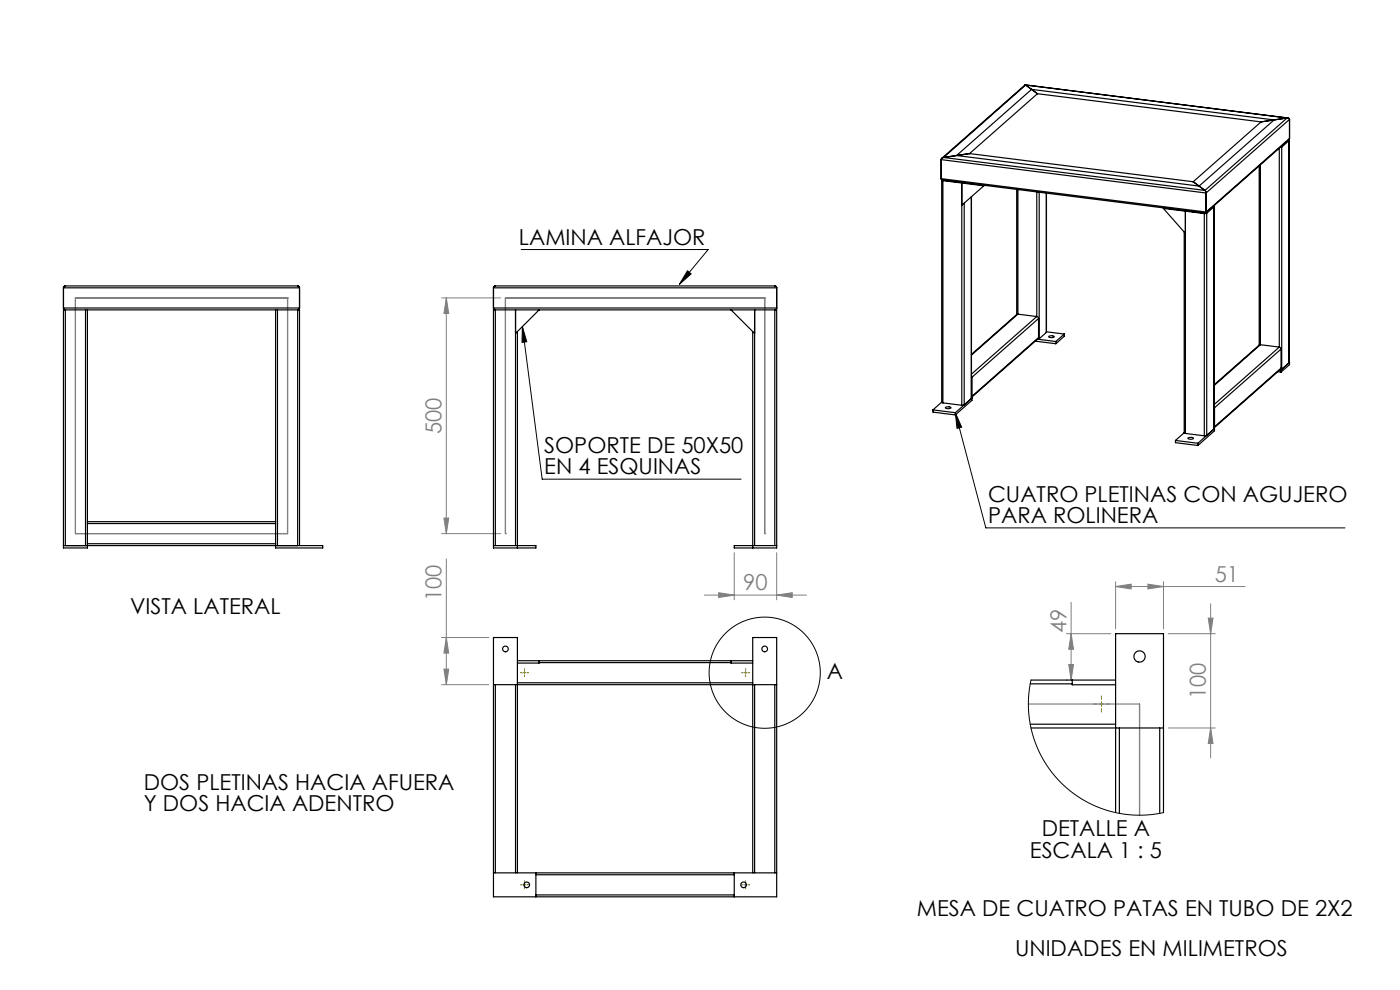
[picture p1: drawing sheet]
<svg xmlns="http://www.w3.org/2000/svg" width="297mm" height="210mm" viewBox="0 0 297 210" stroke-linecap="round" stroke-linejoin="round" font-family="sans-serif">
<g fill="none" stroke="#000" stroke-width=".21">
<path d="M110.6 52.9h39.6l-6.1 7.4M145.8 57.4l.8 .7-2.5 2.2zM110.8 69.3l.9 3.2-1 .1zM110.8 69.3l4.2 32.3h42.2M202.7 87.5l1.3 3.1-1 .3zM202.7 87.5l6.4 24.5h76.2"/>
<circle cx="162.2" cy="142.7" r="11.8"/>
</g>
<g fill="none" stroke="#808080" stroke-width=".21">
<path d="M93.7 63.2h12.5M94.7 63.2v50M94.7 63.2l.5 3.3h-1zM93.7 113.2h12.5M94.2 109.9h1l-.5 3.3zM94.7 118.5v26.7M155.8 117.2v10M164.8 117.2v10M93.7 135.2h10M94.7 135.2l.5 3.3h-1zM149.4 126.2h21.7M152.5 125.7l3.3 .5-3.3 .5z"/>
<path d="M164.8 126.2l3.3-.5v1zM226.2 134.4h9.5M227.2 127.8v16.5M227.2 134.4l.5 3.3h-1zM236.7 124.4l3.3-.5v1zM236.7 123.4v10M236.7 124.4h27.5M243.5 123.9l3.3 .5-3.3 .5zM246.8 123.4v10M247.8 134.4h10M256.3 131.1h1l-.5 3.3zM256.8 128.1v32.7"/>
<path d="M93.7 145.2h10M94.2 141.9h1l-.5 3.3zM226.2 144.3h.3M226.7 141h1l-.5 3.3zM247.8 154.4h10M256.8 154.4l.5 3.3h-1z"/>
</g>
<g fill="none" stroke="#808000" stroke-width=".21" stroke-dasharray="15.2 1.3 1.3 1.3">
<path d="M110.8 142.7h-.4M111.3 142.2v-.4M111.3 143.2v.3M111.8 142.7h.3M157.7 142.7h-.4M158.2 142.2v-.4M158.2 143.2v.3M158.7 142.7h.3M232.7 149.3h-.7M233.7 148.3v-.7M233.7 150.3v.7M234.7 149.3h.7"/>
<path d="M110.8 187.7h-.4M111.3 187.2v-.4M111.3 188.2v.3M111.8 187.7h.3M157.7 187.7h-.4M158.2 187.2v-.4M158.2 188.2v.3M158.7 187.7h.3"/>
</g>
<path d="M111 142.7h.5M111.3 142.4v.5M157.9 142.7h.5M158.2 142.4v.5M233.2 149.3h1M233.7 148.8v1M111 187.7h.5M111.3 187.4v.5M157.9 187.7h.5M158.2 187.4v.5" fill="none" stroke="#808000" stroke-width=".21"/>
<g fill="none" stroke="#808080" stroke-width=".25">
<path d="M16 63.2h45M16 63.2v50h45v-50M16 63.2h.1M61 63.2h.1M107.2 63.2h.1M107.2 63.2h55M107.2 63.2v50M134.7 63.2h.1M162.2 63.2h.1M162.2 63.2v50M107.2 113.2h.1M162.2 113.2h.1"/>
<path d="M218.2 149.3h23.5v23.6"/>
</g>
<path d="M202.7 87.5l1.3 3.1-1 .3z" fill="#000"/>
<g fill="#808080">
<path d="M164.8 126.2l3.3-.5v1zM152.5 125.7l3.3 .5-3.3 .5zM243.5 123.9l3.3 .5-3.3 .5zM236.7 124.4l3.3-.5v1z"/>
<path d="M256.8 154.4l.5 3.3h-1zM256.3 131.1h1l-.5 3.3z"/>
<path d="M94.7 63.2l.5 3.3h-1zM94.2 109.9h1l-.5 3.3zM94.7 135.2l.5 3.3h-1zM94.2 141.9h1l-.5 3.3zM227.2 134.4l.5 3.3h-1zM226.7 141h1l-.5 3.3z"/>
</g>
<path d="M145.8 57.4l.8 .7-2.5 2.2zM110.8 69.3l.9 3.2-1 .1z" fill="#000"/>
<g fill="none" stroke="#000" stroke-width=".25">
<path d="M217.5 18l55.7 7M217.6 18h-.2l-17.6 15.6M217.6 18l-17.4 15.4M217.6 18l2.5 1.9M217.6 18l55.4 7M220.1 19.9l-14.4 12.7M220.1 19.9l47.4 6M199.7 37.9l.3 .3 55.7 7 .2-.2M199.7 33.9v4M199.7 33.9l56.2 7M199.7 37.9l56.2 7.1M199.8 38.2v47.1"/>
<path d="M199.8 38.1l.2 .2M199.8 38.1h.1M200 38.3l8.7 1.1M200 38.3v47.2M200.1 38.2h.1M200.2 33.4l-.4 .2-.1 .3M200.2 33.4l55.4 7M201.6 38.4h.1M201.7 38.4h.1M202.9 33l15.9-14 51.5 6.4-15.9 14.1zM204 38.8v47.2M204.2 38.7l-.2 .1"/>
<path d="M204.5 38.8h-.5M205.7 32.6l-5.5 .8M205.7 32.6l47.4 6M205.9 32.6h-.2M208.7 39.4l-4.7 4.1M208.8 39.3l-.1 .1M253.1 38.5v.1M253.1 38.6l2.5 1.8M267.1 35.2v38M267.4 35v38.1M267.5 25.9l-14.4 12.7M271.4 31.4v42.2"/>
<path d="M271.9 31.2l-.3 .1M271.9 31.2v47.1l-.3 .1 .2 .1M273 25l.4 .1 .2 .2M273 25l-5.5 .9M273 25l-17.4 15.4M273.3 29.7l.1 .2M273.4 29.9l-1.5 1.3M273.4 29.8v47.2v-47.1M273.6 29.4l-.2 .3-17.6 15.5M273.6 25.3l-17.7 15.6M273.6 25.3v4.1M273.6 29.4l-17.7 15.6"/>
<path d="M204.5 43.1v42.8l-.5 .1M206.1 41.7v42.9v-42.9M215.7 40.2v26.5M215.9 40.2v26.4M219.9 40.7v26.4M220.5 40.8v31.1M222 41v29.5M246.8 44.2l8.7 1.1M246.8 44.2l4.7 5.3M246.9 44.1l-.1 .1M251.2 49.2v42.6M251.2 44.7l.3 .1"/>
<path d="M251.5 44.8v47.1M251.5 44.7h.1M251.6 44.7l4.1 .5M251.6 44.7l-.1 .1M251.7 44.7h.1M253 44.9h.1M253.2 44.9h.1M255.5 45.3v47.1M255.6 40.4l.3 .5M255.9 40.9v4.1M256 45.2l-.5 .1M256 45.2v47.2h-.5"/>
<path d="M257.4 43.8l.1 .1M257.5 43.9l-1.5 1.3M257.5 43.8v47.2v-47.1M13.5 61.1l.1-.3 .3-.1h49.2l.3 .1 .1 .3M13.5 65.3l.1 .3 .3 .1M13.5 61.1h50M13.5 65.3h50M13.5 61.1v4.2M13.9 65.7h-.4v50.5h5v-.9M13.9 65.7h4.2M13.9 65.7v50M18.1 65.7h.4"/>
<path d="M18.1 65.7v50M18.5 65.7h40M18.5 65.7v45M58.5 65.7h.4M58.5 65.7v45M58.9 65.7h4.2M58.9 65.7v50M63.1 65.7h.4v50M63.1 65.7v50M63.5 65.3l-.1 .3-.3 .1M63.5 61.1v4.2M104.7 65.3l.1 .3 .3 .1"/>
<path d="M104.7 61.1l.1-.3 .3-.1h59.3h.2l.2 .4M104.7 61.1v4.2M104.7 61.1h60.1M104.7 65.3h60.1M105.1 65.7h-.4v50.5h9v-.5h-9M105.1 65.7h59.3M105.1 65.7v50M109.4 65.7v50M109.8 70.3v45.9M114.4 65.7l-5 5M155.1 65.7l5 5M159.7 70.3v45.9"/>
<path d="M160.1 65.7v50M164.4 65.7h.4v50.5h-9v-.5h9M164.4 65.7v50M164.8 65.3l-.2 .3-.2 .1M164.8 61.1v4.2M206.1 79.7l.1 .3M215.7 66.7l-9.6 8.5M215.9 66.6l-.2 .1M215.9 66.6l4 .5M215.9 66.6l-9.8 8.7M219.6 72.4l4.4 .5M219.9 67.1l.4 .5"/>
<path d="M219.9 67.1l-13.8 12.3M220.1 72l3.9 .4M220.3 71.6l-.1 .3-14.1 12.4 .1-.2M220.3 67.6l-14.1 12.4M220.3 71.6l-14.1 12.5M220.3 67.6v4M220.5 71.9h-.4M222 70.5l-1.5 1.4M222 70.4l3.8 .5M222.5 71.3l.5-.1a.36 .36 0 0 1 .4 0 .36 .36 0 0 1 .2 .3l-.5 .1a.34 .34 0 0 1-.4 .1 .34 .34 0 0 1-.2-.4zM224 72.4v.5M225.8 70.9l-1.8 1.5"/>
<path d="M225.8 70.9v.4l-1.8 1.6M267.1 73.2l-9.6 8.5M267.4 73.1l-.3 .1M267.4 73.1l4 .5M267.4 73.1l-9.9 8.7M271.1 78.8l.7 .1M271.4 73.6l.4 .4M271.4 73.6l-13.9 12.2M271.8 78.1l-.1 .2-14.2 12.5 .2-.3M271.8 74v4.1M271.8 78.5v.4M271.8 74l-14.1 12.5"/>
<path d="M271.8 78.1l-14.1 12.4M273.4 76.9h.2M273.6 76.9l-1.8 1.6M273.6 76.9v.4l-1.8 1.6M197.9 86.9l4.8 .6M197.9 86.9v.5l4.8 .6M199.8 85.3l.2 .2M199.8 85.3l-1.9 1.6M200 85.5l4 .5M200.6 86.4l.5-.1a.36 .36 0 0 1 .4-.1 .36 .36 0 0 1 .2 .4l-.5 .1a.34 .34 0 0 1-.4 0 .34 .34 0 0 1-.2-.3zM202.7 87.5v.5M206.1 84.4h.1"/>
<path d="M206.2 84.4l-3.5 3.1M206.2 80v4.1M206.2 84.4v.5l-3.5 3.1M249.4 93.4l4.7 .6M249.4 93.4v.5l4.7 .6M251.2 91.8l.3 .1M251.2 91.8l-1.8 1.6M251.5 91.9l4 .5M252 92.9l.5-.1a.36 .36 0 0 1 .4-.1 .36 .36 0 0 1 .2 .4l-.5 .1a.34 .34 0 0 1-.4 0 .34 .34 0 0 1-.2-.3zM254.1 94v.5M257.5 86.2l.2 .3M257.5 90.9h.2"/>
<path d="M257.7 90.9l-3.6 3.1M257.7 86.5v4M257.7 90.9v.5l-3.6 3.1M18.5 110.7v.4M18.5 111.1v4.2M18.5 110.7h40M18.5 111.1h40M18.5 115.3h40M58.5 110.7v.4M58.5 115.3v.9h10v-.5h-55M58.5 111.1v4.2M104.7 145.2h60.1"/>
<path d="M105.1 145.2v40M109.4 145.2v40M109.8 140.2h49.9M109.8 144.8h49.9M114.4 140.2v.5h-4.6M114.4 140.6h40.7M155.1 140.2v.5h4.6M160.1 145.2v40M164.4 145.2v40M218.6 145.1h8.9M218.6 153.6h18.1M218.7 144.3h18"/>
<path d="M218.7 154.4h28.1M227.5 144.3v1h9.2M237.5 154.4v18.1M246 154.4v18.1M236.7 172.4v-38h10.1v38M104.7 185.2h60.1M109.8 185.2v-50h-5.1v55h60.1v-55h-5.1v50M113.7 185.2v5M113.7 189.8h42.1M113.7 185.6h42.1M155.8 185.2v5"/>
<circle cx="107.2" cy="137.7" r=".6"/>
<circle cx="162.2" cy="137.7" r=".6"/>
<circle cx="241.7" cy="139.3" r="1.2"/>
<circle cx="111.7" cy="187.7" r=".6"/>
<circle cx="157.7" cy="187.7" r=".6"/>
</g>
<path d="M218.7 144.3l-.4 2.8-.1 3.1 .3 2.9 .6 2.9 1 2.8 1.3 2.5 1.7 2.5 2 2.2 2.2 2 2.4 1.6 2.6 1.4 2.8 1 2.9 .6 2.9 .3 3-.1 2.9-.4" fill="none" stroke="#000" stroke-width=".21"/>
<g font-size="4.7">
<text x="110.1" y="51.9">LAMINA ALFAJOR</text>
<text x="115.5" y="96">SOPORTE DE 50X50</text>
<text x="115.5" y="100.6">EN 4 ESQUINAS</text>
<text x="209.6" y="106.4">CUATRO PLETINAS CON AGUJERO</text>
<text x="209.6" y="110.9">PARA ROLINERA</text>
<text x="27.6" y="130.3">VISTA LATERAL</text>
<text x="175.4" y="144.1">A</text>
<text x="30.5" y="167.5">DOS PLETINAS HACIA AFUERA</text>
<text x="30.5" y="172">Y DOS HACIA ADENTRO</text>
<text x="221" y="177.4">DETALLE A</text>
<text x="218.5" y="181.9">ESCALA 1 : 5</text>
<text x="194.5" y="194.2">MESA DE CUATRO PATAS EN TUBO DE 2X2</text>
<text x="215.3" y="202.7">UNIDADES EN MILIMETROS</text>
</g>
<g font-size="4.7" fill="#808080">
<text x="93.7" y="92.1" transform="rotate(-90 93.7 92.1)">500</text>
<text x="157.7" y="125.2">90</text>
<text x="257.7" y="123.4">51</text>
<text x="93.7" y="127.6" transform="rotate(-90 93.7 127.6)">100</text>
<text x="226.2" y="134.2" transform="rotate(-90 226.2 134.2)">49</text>
<text x="255.8" y="148.3" transform="rotate(-90 255.8 148.3)">100</text>
</g>
</svg>
